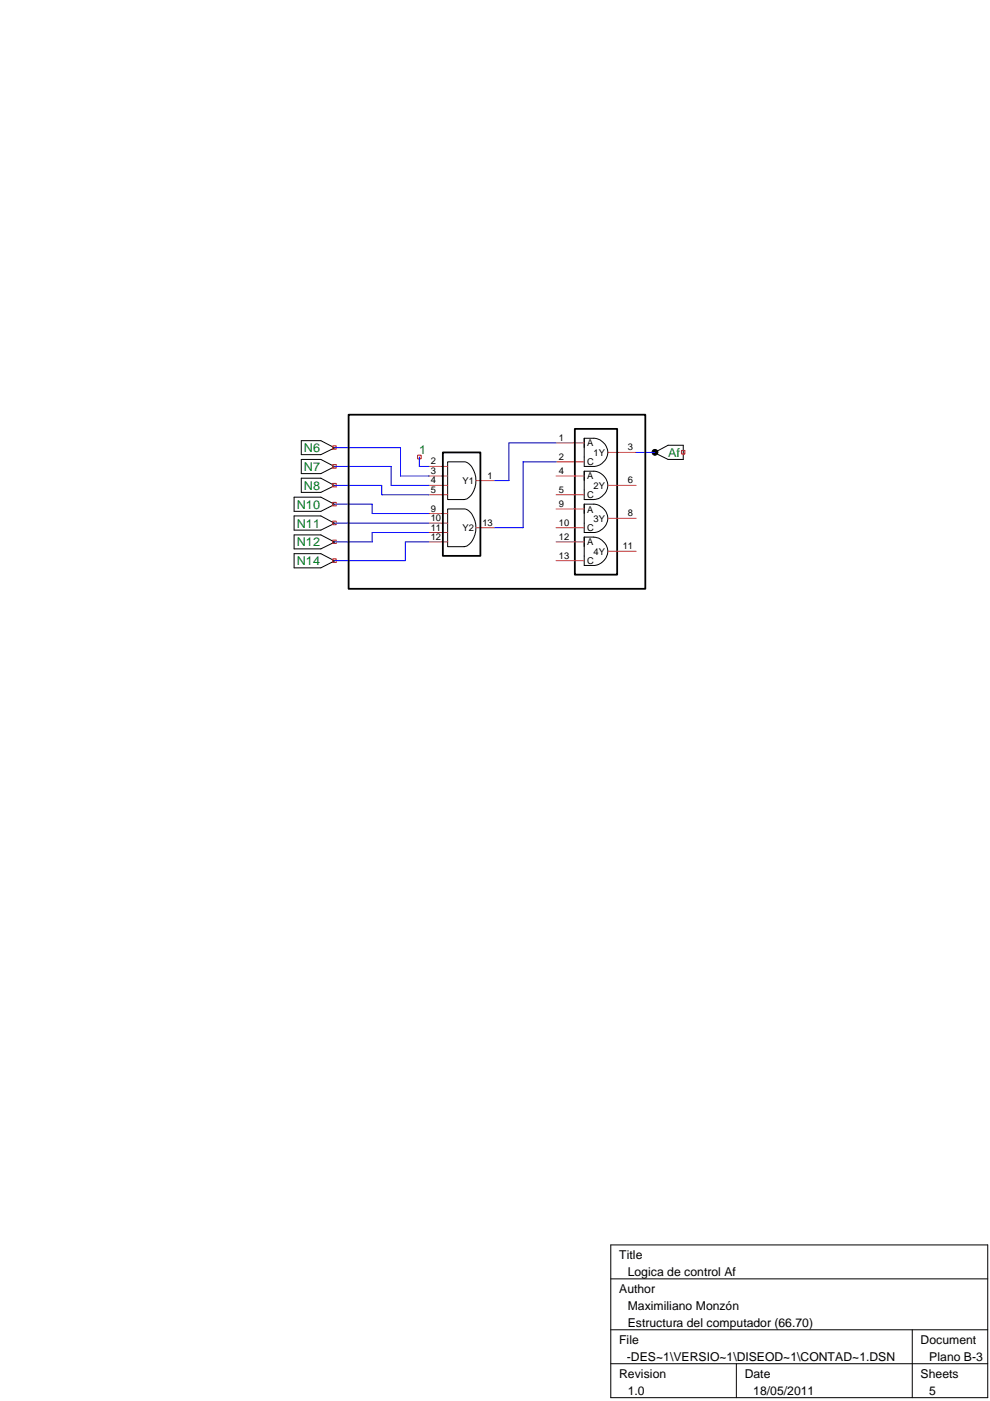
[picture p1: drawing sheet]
<svg xmlns="http://www.w3.org/2000/svg" width="210mm" height="297mm" viewBox="0 0 210 297" stroke-linecap="round" stroke-linejoin="round" font-family="sans-serif">
<g fill="none" stroke="#000" stroke-width=".21">
<path d="M63.9 93.4h4.1l3 1.6-3 1.4h-4.1zM63.9 97.4h4.1l3 1.5-3 1.5h-4.1zM94.9 97.9h3.7a4.3 4.3 0 0 1 2.3 4.6 3.6 3.6 0 0 1-2.5 3.4h-3.5zM123.9 92.9h2a2.98 2.98 0 0 1 3 3 2.98 2.98 0 0 1-3 3h-2zM123.9 99.9h2a3 3 0 0 1 3 3 3 3 0 0 1-3 3h-2zM138.7 96l2.9-1.6h3.3v3h-3.3zM62.4 105.4h5.6l3 1.5-3 1.5h-5.6zM62.4 109.4h5.6l3 1.6-3 1.4h-5.6zM62.4 113.4h5.6l3 1.5-3 1.5h-5.6zM62.4 117.4h5.6l3 1.5-3 1.5h-5.6zM63.9 101.4h4.1l3 1.6-3 1.4h-4.1zM94.9 107.9h3.7a4.3 4.3 0 0 1 2.3 4.6 3.6 3.6 0 0 1-2.5 3.4h-3.5z"/>
<path d="M123.9 106.9h2a3 3 0 0 1 3 3 3 3 0 0 1-3 3h-2zM123.9 113.9h2a3 3 0 0 1 3 3 3 3 0 0 1-3 3h-2zM129.5 263.9h79.9v32.4h-79.9zM129.5 271.1h79.9M129.5 281.9h79.9M129.5 289.1h79.9M156.1 289.1v7.2M193.4 281.9v14.4"/>
<circle cx="138.9" cy="95.9" r=".62"/>
</g>
<g fill="none" stroke="#c04040" stroke-width=".21">
<path d="M90.9 98.9h4M117.9 93.9h6M117.9 97.9h6M128.9 95.9h6M90.9 102.9h4M90.9 100.9h4M90.9 104.9h4M90.9 114.9h4M90.9 108.9h4M90.9 110.9h4M90.9 112.9h4M100.9 111.9h4"/>
<path d="M100.9 101.9h4M117.9 100.9h6M117.9 104.9h6M117.9 107.9h6M117.9 111.9h6M117.9 114.9h6M117.9 118.9h6M128.9 102.9h6M128.9 109.9h6M128.9 116.9h6"/>
</g>
<path d="M73.9 87.9h62.9v36.9h-62.9zM93.9 95.9h8v22h-8zM121.9 90.9h9v30.9h-9z" fill="none" stroke="#000" stroke-width=".38"/>
<path d="M70.5 94.5h.8v.7h-.8zM70.5 98.5h.8v.8h-.8zM88.5 96.5h.8v.8h-.8zM144.5 95.5h.7v.8h-.7zM70.5 102.5h.8v.8h-.8zM70.5 106.5h.8v.8h-.8zM70.5 110.5h.8v.8h-.8zM70.5 114.5h.8v.7h-.8zM70.5 118.5h.8v.8h-.8z" fill="none" stroke="#f00" stroke-width=".21"/>
<path d="M71 98.9h11.9v4h8M71 94.9h13.9v6h6M88.9 96.9v2h2M117.9 93.9h-10v8h-3M117.9 97.9h-7v14h-6M134.9 95.9h4M71 106.9h7.9v2h12M71 110.9h19.9M71 102.9h9.9v2h10M90.9 114.9h-5v4h-14.9M90.9 112.9h-12v2h-7.9" fill="none" stroke="#00f" stroke-width=".21"/>
<circle cx="138.9" cy="95.9" r=".62" fill="#000"/>
<g font-size="2.6" fill="#008020">
<text x="64.4" y="95.8">N6</text>
<text x="64.4" y="99.9">N7</text>
<text x="88.9" y="96.4">1</text>
<text x="141.6" y="96.9">Af</text>
<text x="62.9" y="107.9">N10</text>
<text x="64.4" y="103.8">N8</text>
<text x="62.9" y="111.8">N11</text>
<text x="62.9" y="115.8">N12</text>
<text x="62.9" y="119.8">N14</text>
</g>
<g font-size="2.6">
<text x="131.3" y="267">Title</text>
<text x="131.3" y="274.2">Author</text>
<text x="133.1" y="270.6">Logica de control Af</text>
<text x="133.1" y="277.8">Maximiliano Monzón</text>
<text x="133.1" y="281.4">Estructura del computador (66.70)</text>
<text x="131.3" y="285">File</text>
<text x="195.2" y="285">Document</text>
<text x="63.8" y="288.6">C:\DOCUME~1\monzonm\Desktop\Facultad\ESTRUC~1\TP-DES~1\VERSIO~1\DISEOD~1\CONTAD~1.DSN</text>
<text x="131.3" y="292.2">Revision</text>
<text x="157.9" y="292.2">Date</text>
<text x="195.2" y="292.2">Sheets</text>
<text x="197" y="288.6">Plano B-3</text>
<text x="133.1" y="295.8">1.0</text>
<text x="159.7" y="295.8">18/05/2011</text>
<text x="197" y="295.8">5</text>
</g>
<g font-size="2">
<text x="118.5" y="93.5">1</text>
<text x="124.5" y="94.7">A</text>
<text x="133.1" y="95.5">3</text>
<text x="91.3" y="98.5">2</text>
<text x="91.3" y="100.5">3</text>
<text x="103.4" y="101.5">1</text>
<text x="118.5" y="97.5">2</text>
<text x="118.5" y="100.5">4</text>
<text x="124.5" y="98.7">C</text>
<text x="124.5" y="101.6">A</text>
<text x="125.9" y="96.6">1Y</text>
<text x="91.3" y="104.5">5</text>
<text x="91.3" y="102.5">4</text>
<text x="98.1" y="102.7">Y1</text>
<text x="118.5" y="104.5">5</text>
<text x="118.5" y="107.5">9</text>
<text x="124.5" y="105.7">C</text>
<text x="125.9" y="103.7">2Y</text>
<text x="133.1" y="102.5">6</text>
<text x="91.3" y="108.5">9</text>
<text x="91.3" y="110.5">10</text>
<text x="91.3" y="112.5">11</text>
<text x="98.1" y="112.6">Y2</text>
<text x="102.3" y="111.5">13</text>
<text x="118.5" y="111.5">10</text>
<text x="124.5" y="108.7">A</text>
<text x="124.5" y="112.6">C</text>
<text x="125.9" y="110.7">3Y</text>
<text x="133.1" y="109.5">8</text>
<text x="91.3" y="114.5">12</text>
<text x="118.5" y="114.5">12</text>
<text x="118.5" y="118.4">13</text>
<text x="124.5" y="115.7">A</text>
<text x="124.5" y="119.6">C</text>
<text x="125.9" y="117.6">4Y</text>
<text x="132" y="116.5">11</text>
</g>
</svg>
